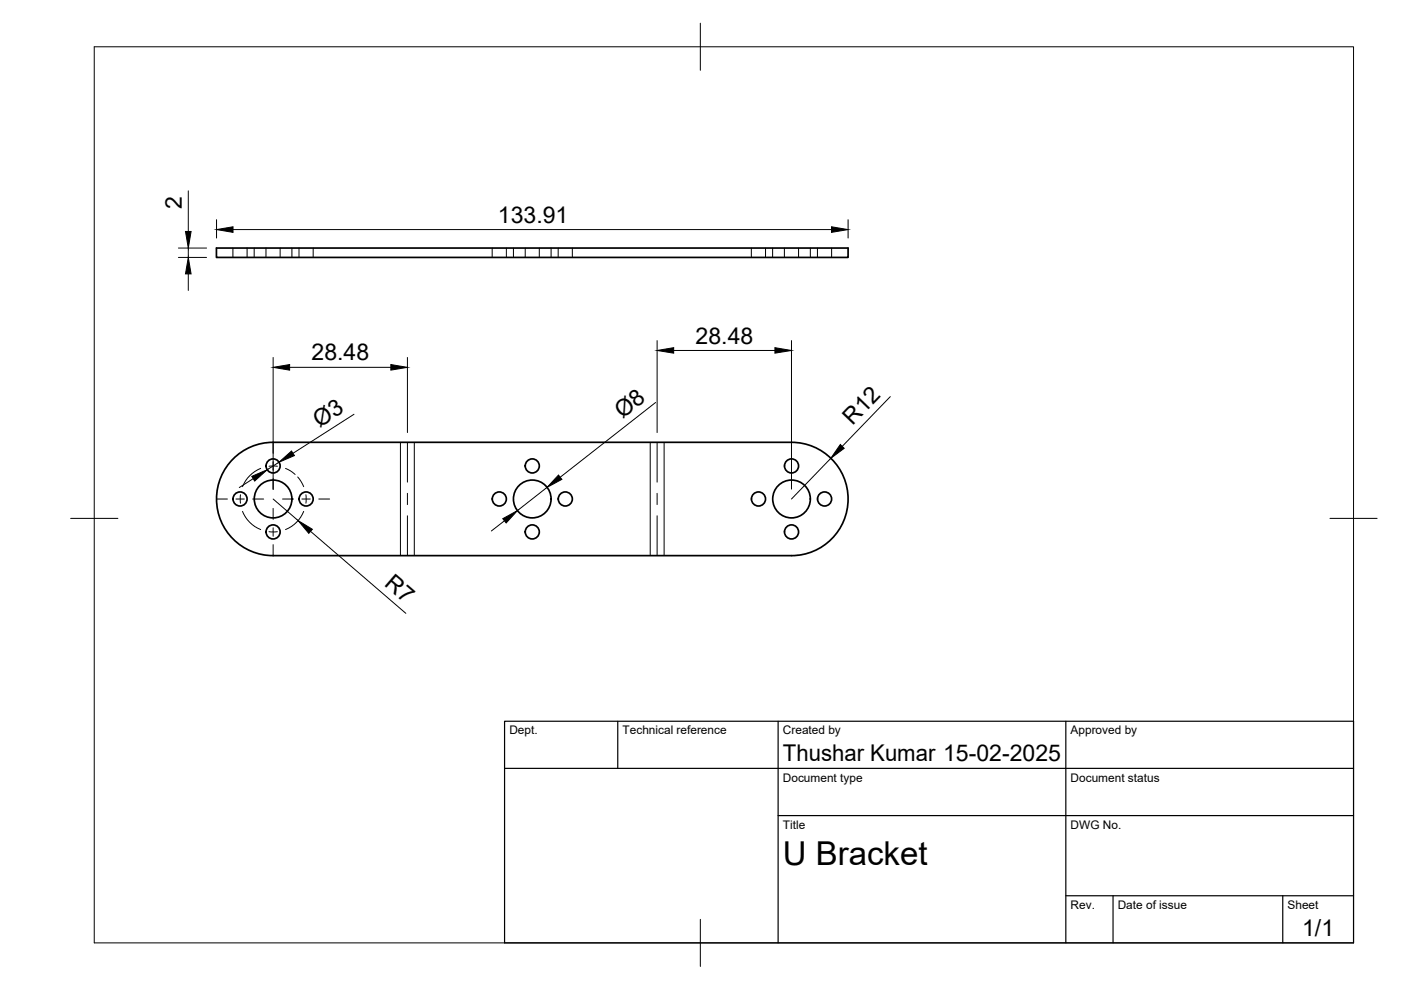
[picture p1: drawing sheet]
<svg xmlns="http://www.w3.org/2000/svg" width="297mm" height="210mm" viewBox="0 0 297 210" stroke-linecap="round" stroke-linejoin="round" font-family="sans-serif">
<!-- layer: Visible -->
<g fill="none" stroke="#000" stroke-width=".36">
<path d="M45.9 52.6h133.9v2h-133.9zM49.4 97.3a11.9 11.9 0 0 1 8.5-3.5h109.9a12 12 0 0 1 12 12 12 12 0 0 1-12 12h-109.9a12 12 0 0 1-11.1-7.4 12 12 0 0 1 2.6-13.1z"/>
<circle cx="57.9" cy="98.8" r="1.49"/>
<circle cx="112.9" cy="98.8" r="1.49"/>
<circle cx="167.8" cy="98.8" r="1.49"/>
<circle cx="50.9" cy="105.8" r="1.49"/>
<circle cx="57.9" cy="105.8" r="4"/>
<circle cx="57.9" cy="112.8" r="1.49"/>
<circle cx="64.9" cy="105.8" r="1.49"/>
<circle cx="105.9" cy="105.8" r="1.49"/>
<circle cx="112.8" cy="105.8" r="4"/>
<circle cx="112.9" cy="112.8" r="1.49"/>
<circle cx="119.9" cy="105.8" r="1.49"/>
<circle cx="160.8" cy="105.8" r="1.49"/>
<circle cx="167.8" cy="105.8" r="4"/>
<circle cx="167.8" cy="112.8" r="1.49"/>
<circle cx="174.8" cy="105.8" r="1.49"/>
</g>
<!-- layer: Bend Center -->
<path d="M86.4 93.8v8.4M139.3 93.8v8.4M86.4 104.6v2.4M86.4 109.4v8.4M139.3 104.6v2.4M139.3 109.4v8.4" fill="none" stroke="#000" stroke-width=".21"/>
<!-- layer: Visible Narrow -->
<path d="M84.9 93.8v24M87.8 93.8v24M137.9 93.8v24M140.8 93.8v24" fill="none" stroke="#000" stroke-width=".21"/>
<!-- layer: Hidden -->
<g fill="none" stroke="#000" stroke-width=".21">
<path d="M49.4 52.6v2M52.4 52.6v2M53.9 52.6v2M56.4 52.6v2M59.4 52.6v2M61.9 52.6v2M63.4 52.6v2M66.4 52.6v2M104.4 52.6v2M107.4 52.6v2M108.9 52.6v2M111.4 52.6v2"/>
<path d="M114.3 52.6v2M116.8 52.6v2M118.3 52.6v2M121.3 52.6v2M159.3 52.6v2M162.3 52.6v2M163.8 52.6v2M166.3 52.6v2M169.3 52.6v2M171.8 52.6v2M173.3 52.6v2M176.3 52.6v2"/>
</g>
<!-- layer: BORDER -->
<path d="M20 9.9h267v190h-267zM148.5 4.9v10M15 109.9h10M282 109.9h10M148.5 194.9v10" fill="none" stroke="#000" stroke-width=".21"/>
<!-- layer: TITLEBLOCK -->
<path d="M107 152.9h180v47h-180zM131 152.9v10M165 152.9v47M226 152.9v47M107 162.9h180M165 172.9h122M226 189.9h61M236 189.9v10M272 189.9v10" fill="none" stroke="#000" stroke-width=".25"/>
<!-- layer: FD_Dimensions -->
<g fill="none" stroke="#000" stroke-width=".21">
<path d="M37.8 54.6h6M37.8 52.6h6M39.9 40.5v8.6M39.9 52.6v2M39.9 58.1v3.5M45.9 46.6v3.9M49.4 48.7h126.9M179.8 46.6v3.9M57.9 75.8v27.9M61.4 77.9h21.5M86.4 75.8v15.9M139.3 72.2v19.5"/>
<path d="M142.8 74.3h21.5M167.8 72.2v31.5M59.2 98l-2.6 1.6M75.1 87.8l-13 8.3M139 85.3l-20.2 15.9M176.1 97.2l-8.3 8.6M188.8 84.1l-10.2 10.6M53.7 101.5l-3 1.9M57.9 105.8l5.3 4.6M65.8 112.7l20.2 17.3M107 110.4l-2.8 2.2M116 103.3l-6.3 5"/>
</g>
<g fill="#000" stroke="#000" stroke-width=".21">
<path d="M39.9 54.6l.6 3.5h-1.2zM39.3 49.1h1.2l-.6 3.5zM45.9 48.7l3.5-.6v1.2zM176.3 48.1l3.5 .6-3.5 .6zM57.9 77.9l3.5-.6v1.2zM82.9 77.3l3.5 .6-3.5 .6zM139.3 74.3l3.5-.6v1.2zM164.3 73.7l3.5 .6-3.5 .6zM59.2 98l2.6-2.4 .6 1zM178.2 94.2l.8 .9-2.9 2.1zM53.4 101l3.2-1.4-2.6 2.4zM63.2 110.4l3 1.8-.7 .9z"/>
<path d="M106.6 110l3.1-1.7-2.4 2.6zM118.4 100.7l.7 .9-3.1 1.7z"/>
</g>
<!-- layer: Smart Centers -->
<g fill="none" stroke="#000" stroke-width=".21">
<path d="M55.3 99.3a7.1 7.1 0 0 0-3.9 3.9M57 98.9h1.8M57.9 93.8v2.3M57.9 97.9v1.8M60.5 99.3l1.1 .6 1 .7M45.9 105.8h2.3M50 105.8h1.8M51 104.9v1.8M51.4 108.4a7 7 0 0 0 3.9 3.9M53.6 105.8h2.3M57 112.7h1.8M57.9 101.5v2.3"/>
<path d="M57.9 107.8v2.3M57.9 111.9v1.8M57.9 115.5v2.3M59.9 105.8h2.3M63.1 101.1l1.3 2.1M64 105.8h1.8M64.4 108.4a7 7 0 0 1-3.9 3.9M64.9 104.9v1.8M67.6 105.8h2.3"/>
</g>
<text font-size="7" x="166" y="183.4">U Bracket</text>
<g font-size="4.9">
<text x="38.5" y="44.3" transform="rotate(-90 38.5 44.3)">2</text>
<text x="105.6" y="47.2">133.91</text>
<text x="66.1" y="76.4">28.48</text>
<text x="147.5" y="72.8">28.48</text>
<text x="132" y="88.9" transform="rotate(-38 132 88.9)">Ø8</text>
<text x="67.7" y="90.7" transform="rotate(-33 67.7 90.7)">Ø3</text>
<text x="180.7" y="90.4" transform="rotate(-46 180.7 90.4)">R12</text>
<text x="81.3" y="124.1" transform="rotate(41 81.3 124.1)">R7</text>
<text x="166" y="161.4">Thushar Kumar 15-02-2025</text>
<text x="276.1" y="198.6">1/1</text>
</g>
<g font-size="2.5">
<text x="108" y="155.7">Dept.</text>
<text x="132" y="155.7">Technical reference</text>
<text x="166" y="155.7">Created by</text>
<text x="227" y="155.7">Approved by</text>
<text x="166" y="165.7">Document type</text>
<text x="227" y="165.7">Document status</text>
<text x="166" y="175.7">Title</text>
<text x="227" y="175.7">DWG No.</text>
<text x="227" y="192.7">Rev.</text>
<text x="237" y="192.7">Date of issue</text>
<text x="273" y="192.7">Sheet</text>
</g>
</svg>
